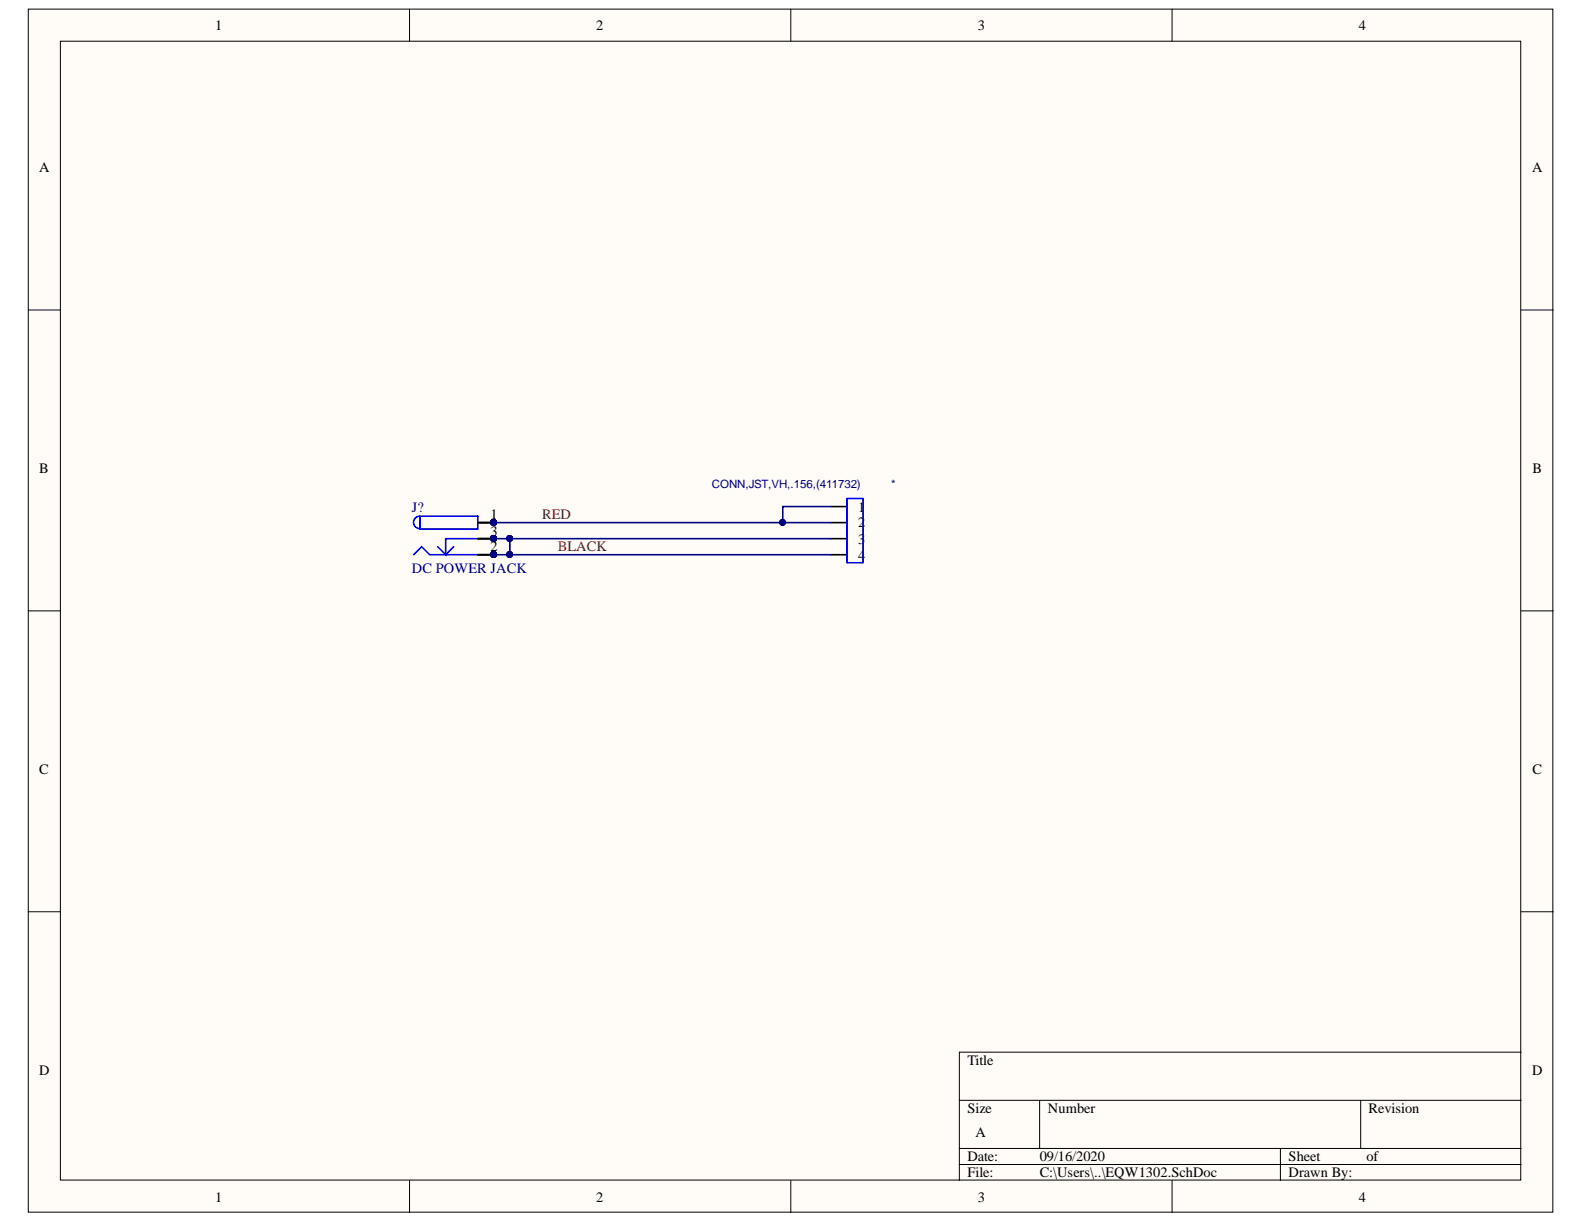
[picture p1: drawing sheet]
<svg xmlns="http://www.w3.org/2000/svg" width="279mm" height="216mm" viewBox="0 0 279 216" stroke-linecap="round" stroke-linejoin="round" font-family="sans-serif">
<g fill="#fffcf8" stroke="#000" stroke-width=".18">
<path d="M5 1.6h268.9v212.2h-268.9z"/>
<path d="M10.7 7.3h257.5v200.9h-257.5z"/>
</g>
<g fill="none" stroke="#000" stroke-width=".18">
<path d="M72.2 1.6v5.7M139.5 1.6v5.7M206.7 1.6v5.7M5 54.7h5.7M268.3 54.7h5.7M5 107.8h5.7M268.3 107.8h5.7M5 160.8h5.7M268.3 160.8h5.7M169.2 194.1h99.1M183.4 194.1v8.5M240 194.1v8.5"/>
<path d="M268.3 185.6h-99.1v22.6M72.2 208.2v5.7M139.5 208.2v5.7M169.2 202.6h99.1M169.2 205.4h99.1M206.7 208.2v5.7M225.9 202.6v5.6"/>
</g>
<path d="M84.3 92.2h2.8M84.3 97.8h2.8M84.3 95h2.8M146.6 92.2h2.8M146.6 97.8h2.8M146.6 95h2.8M146.6 89.4h2.8" fill="none" stroke="#000" stroke-width=".28"/>
<path d="M72.9 97.8l1.5-1.4 1.4 1.4h8.5M74.1 91.1a1.09 1.09 0 0 0-1.2 1 1.09 1.09 0 0 0 1.2 1.1M74.1 91.1h10.2v2.2h-10.2zM80 96.4l-1.4 1.4M84.3 95h-5.7v2.8l-1.4-1.4M149.4 87.9h2.8v11.4h-2.8z" fill="none" stroke="#00f" stroke-width=".28"/>
<path d="M87.1 92.2h59.5M87.1 95h59.5M87.1 97.8h59.5M89.9 95v2.8M146.6 89.4h-8.5v2.8" fill="none" stroke="#000080" stroke-width=".28"/>
<g fill="#000080" stroke="#000080" stroke-width=".18">
<circle cx="138" cy="92.1" r=".52"/>
<circle cx="89.9" cy="95" r=".52"/>
<circle cx="89.9" cy="97.8" r=".52"/>
</g>
<g font-size="2.5">
<text x="38" y="5.3">1</text>
<text x="105.2" y="5.3">2</text>
<text x="172.5" y="5.3">3</text>
<text x="239.7" y="5.3">4</text>
<text x="6.9" y="30.4">A</text>
<text x="270.2" y="30.4">A</text>
<text x="6.9" y="83.5">B</text>
<text x="270.3" y="83.5">B</text>
<text x="86.5" y="91.6">1</text>
<text x="86.5" y="94.5">3</text>
<text x="151.3" y="95.9">3</text>
<text x="151.3" y="90.3">1</text>
<text x="151.3" y="93">2</text>
<text x="86.5" y="97.3">2</text>
<text x="151.3" y="98.7">4</text>
<text x="6.9" y="136.6">C</text>
<text x="270.3" y="136.6">C</text>
<text x="6.9" y="189.6">D</text>
<text x="170.6" y="187.9">Title</text>
<text x="270.2" y="189.6">D</text>
<text x="170.6" y="196.4">Size</text>
<text x="184.8" y="196.4">Number</text>
<text x="241.4" y="196.4">Revision</text>
<text x="172.1" y="200.6">A</text>
<text x="170.6" y="204.9">Date:</text>
<text x="170.6" y="207.6">File:</text>
<text x="183.4" y="204.9">09/16/2020</text>
<text x="183.4" y="207.6">C:\Users\..\EQW1302.SchDoc</text>
<text x="227.3" y="204.9">Sheet</text>
<text x="227.3" y="207.6">Drawn By:</text>
<text x="241" y="204.9">of</text>
<text x="38" y="212">1</text>
<text x="105.2" y="212">2</text>
<text x="172.5" y="212">3</text>
<text x="239.7" y="212">4</text>
</g>
<g font-size="2.5" fill="#000080">
<text x="72.6" y="90.3">J?</text>
<text x="72.6" y="101">DC POWER JACK</text>
</g>
<g font-size="2.5" fill="#800000">
<text x="95.6" y="91.6">RED</text>
<text x="98.4" y="97.3">BLACK</text>
</g>
<g font-size="2" fill="#000080">
<text x="125.6" y="86.1">CONN,JST,VH,.156,(411732)</text>
<text x="157.2" y="86.1">*</text>
</g>
<g font-size="1.8" fill="#000080">
<text x="84.2" y="92.6">IJ?01A</text>
<text x="84.2" y="95.4">IJ?03A</text>
<text x="84.2" y="98.2">IJ?02A</text>
</g>
</svg>
